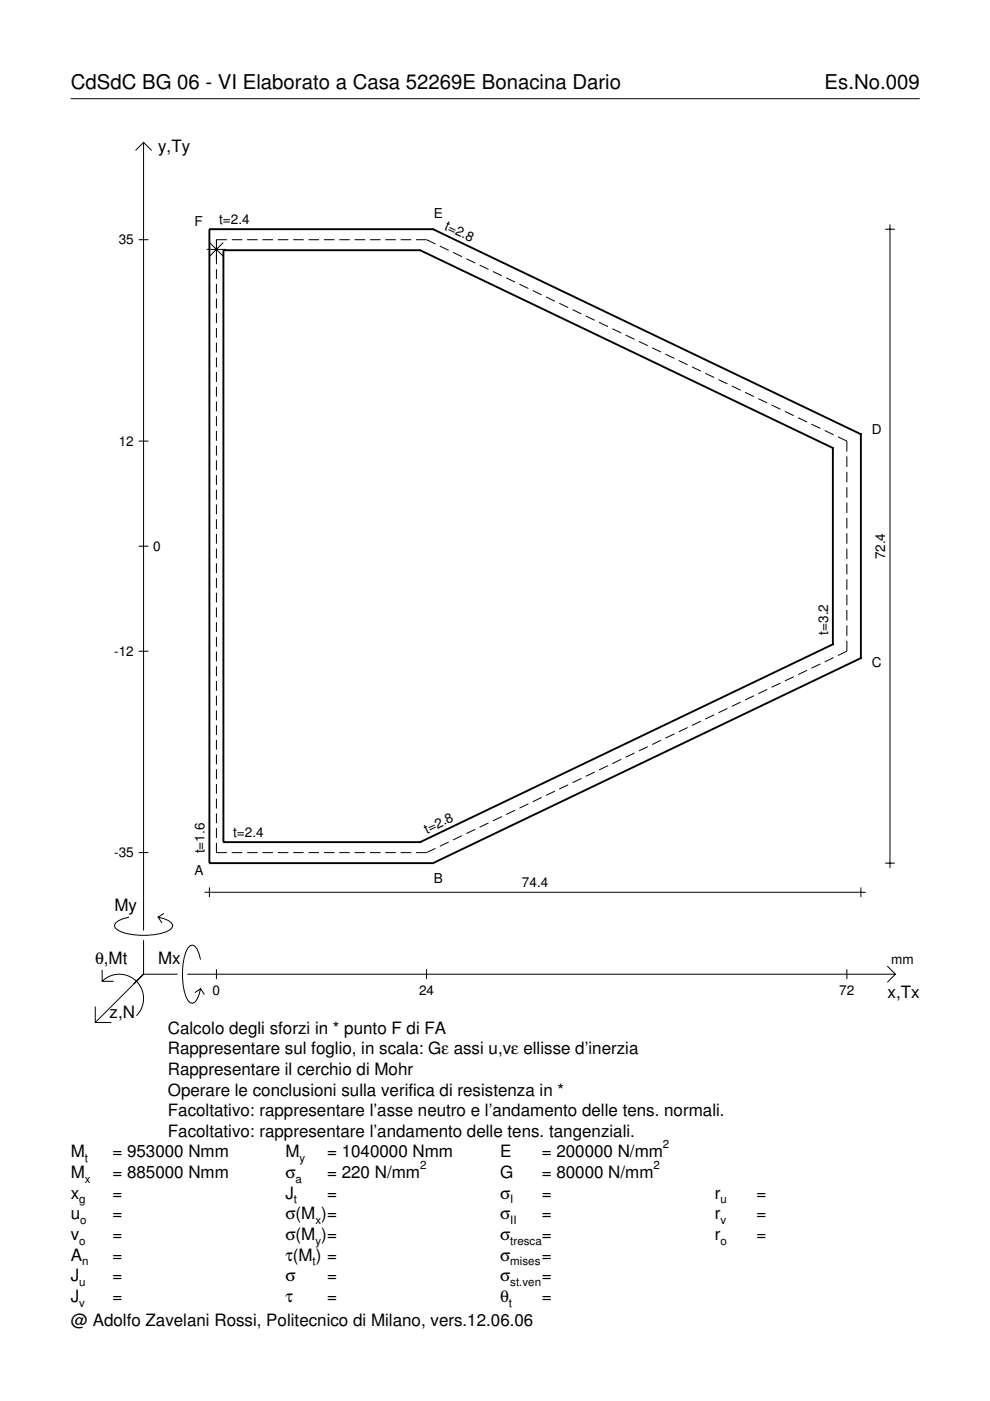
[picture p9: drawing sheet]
<svg xmlns="http://www.w3.org/2000/svg" width="210mm" height="297mm" viewBox="0 0 210 297" stroke-linecap="round" stroke-linejoin="round" font-family="sans-serif">
<g fill="none" stroke="#000" stroke-width=".21">
<path d="M15 20.9h180M28.7 31.9l1.7-1.7 1.8 1.7M30.4 30.2v167.1M29.4 50.8h2.1M43.8 52.9h4.1M44.4 51.4l2.9 2.9M45.9 57.1v2M47.3 51.4l-2.9 2.9M48.1 50.8h-2.2v5.2M49.1 50.8h2.3M52.4 50.8h2.2M55.7 50.8h2.2"/>
<path d="M58.9 50.8h2.2M62.2 50.8h2.2M65.4 50.8h2.2M68.7 50.8h2.2M71.9 50.8h2.3M75.2 50.8h2.2M78.4 50.8h2.3M81.7 50.8h2.2M85 50.8h2.2M88.2 50.8h2.2l1.9 .9M93.3 52.2l1.8 .9M96.1 53.5l1.9 .9"/>
<path d="M98.9 54.9l1.9 .9M101.7 56.2l1.9 .9M104.5 57.6l1.9 .9M107.3 58.9l1.9 .9M187.7 48.6h2M188.7 47.6v136.4M45.9 60.2v2.1M45.9 63.3v2.1M45.9 66.4v2.1M45.9 69.5v2.1M45.9 72.7v2M45.9 75.8v2.1"/>
<path d="M45.9 78.9v2.1M110.1 60.3l1.9 .9M112.9 61.6l1.9 .9M115.8 63l1.8 .9M118.6 64.3l1.9 .9M121.4 65.7l1.9 .9M124.2 67l1.9 .9M127 68.3l1.9 1M129.8 69.7l1.9 .9M132.6 71l1.9 .9M135.5 72.4l1.8 .9M138.3 73.7l1.9 .9"/>
<path d="M141.1 75.1l1.9 .9M143.9 76.4l1.9 .9M146.7 77.8l1.9 .9M149.5 79.1l1.9 .9M29.4 93.5h2.1M45.9 82v2.1M45.9 85.1v2.1M45.9 88.2v2.1M45.9 91.4v2.1M45.9 94.5v2.1M45.9 97.6v2.1M152.3 80.5l1.9 .9"/>
<path d="M155.2 81.8l1.8 .9M158 83.2l1.9 .9M160.8 84.5l1.9 .9M163.6 85.9l1.9 .9M166.4 87.2l1.9 .9M169.2 88.6l1.9 .9M172 89.9l1.9 .9M174.9 91.3l1.8 .9M177.7 92.6l1.9 .9v2.2M179.6 96.8v2.2M29.4 115.8h2.1M45.9 100.7v2.1"/>
<path d="M45.9 103.8v2.1M45.9 107v2M45.9 110.1v2.1M45.9 113.2v2.1M45.9 116.3v2.1M45.9 119.4v2.1M179.6 100v2.3M179.6 103.3v2.2M179.6 106.5v2.3M179.6 109.8v2.2M179.6 113.1v2.2M179.6 116.3v2.2"/>
<path d="M179.6 119.6v2.2M29.4 138.1h2.1M45.9 122.6v2M45.9 125.7v2.1M45.9 128.8v2.1M45.9 131.9v2.1M45.9 135v2.1M45.9 138.1v2.1M176.7 139.4l-1.8 .9M179.6 122.8v2.3M179.6 126.1v2.2M179.6 129.3v2.3"/>
<path d="M179.6 132.6v2.2M179.6 135.9v2.2l-1.9 .9M45.9 141.3v2.1M45.9 144.4v2.1M45.9 147.5v2.1M45.9 150.6v2.1M45.9 153.7v2.1M45.9 156.9v2M45.9 160v2.1M134.5 159.7l-1.9 .9M137.3 158.3l-1.8 .9M140.2 157l-1.9 .9"/>
<path d="M143 155.6l-1.9 .9M145.8 154.3l-1.9 .9M148.6 152.9l-1.9 .9M151.4 151.6l-1.9 .9M154.2 150.2l-1.9 .9M157 148.9l-1.8 .9M159.9 147.5l-1.9 .9M162.7 146.2l-1.9 .9M165.5 144.8l-1.9 .9M168.3 143.5l-1.9 .9M171.1 142.1l-1.9 .9M173.9 140.8l-1.9 .9"/>
<path d="M45.9 178.7v2.1h2.2M45.9 163.1v2.1M45.9 166.2v2.1M45.9 169.3v2.1M45.9 172.5v2M45.9 175.6v2.1M92.3 179.9l-1.9 .9h-2.2M95.1 178.5l-1.8 .9M98 177.2l-1.9 .9M100.8 175.8l-1.9 .9M103.6 174.5l-1.9 .9M106.4 173.1l-1.9 .9"/>
<path d="M109.2 171.8l-1.9 .9M112 170.4l-1.9 .9M114.8 169.1l-1.9 .9M117.6 167.7l-1.8 .9M120.5 166.4l-1.9 .9M123.3 165l-1.9 .9M126.1 163.7l-1.9 .9M128.9 162.3l-1.9 1M131.7 161l-1.9 .9M27.3 194.5a3.6 3.6 0 0 0-3 1.7l.1 .5a5.6 5.6 0 0 0 3.8 1.5 13.4 13.4 0 0 0 7.8-1l.5-.5 .1-.5a3.6 3.6 0 0 0-3.1-1.7l.8 1.2M29.4 180.8h2.1M30.4 199.3v7.3"/>
<path d="M34.7 193.7l-1.2 .8M43.4 189.2h140.2M44.4 188.2v2M49.1 180.8h2.3M52.4 180.8h2.2M55.7 180.8h2.2M58.9 180.8h2.2M62.2 180.8h2.2M65.4 180.8h2.2M68.7 180.8h2.2M71.9 180.8h2.3M75.2 180.8h2.2"/>
<path d="M78.4 180.8h2.3M81.7 180.8h2.2M85 180.8h2.2M182.5 188.2v2M187.7 183h2M20.2 213.4v3.4h3.4M21.7 208.1a5.1 5.1 0 0 1 7.2 0 5.1 5.1 0 0 1 0 7.2M21.7 205.6v2.5h2.4M30.4 206.6l-10.2 10.2M30.4 206.6h7.2M39.7 206.6h150.1M42.5 203.5a3.6 3.6 0 0 0-1.7-3.1l-.5 .1a5.7 5.7 0 0 0-1.5 3.8 13.3 13.3 0 0 0 1 7.8l.5 .5 .5 .1a3.6 3.6 0 0 0 1.7-3.1l-1.2 .9"/>
<path d="M42.5 209.6l.8 1.3M45.9 205.5v2.1M90.4 205.5v2.1M179.6 205.5v2.1M188.1 204.8l1.7 1.8-1.7 1.7"/>
</g>
<g fill="none" stroke="#000" stroke-width=".4">
<path d="M44.4 48.6h.1M44.4 48.6h47.4M44.4 48.6v134.4M47.4 53.1h.1M47.4 53.1h41.7M47.4 53.1v125.5M89.1 53.1h.1M89.1 53.1l87.5 41.9M91.8 48.6h.1M91.8 48.6l90.7 43.5M176.6 95h.1M176.6 95v41.6"/>
<path d="M182.5 92.1h.1M182.5 92.1v47.4M176.6 136.6h.1M176.6 136.6l-87.5 42M182.5 139.5h.1M182.5 139.5l-90.7 43.5M47.4 178.6h.1M47.4 178.6h41.7M89.1 178.6h.1M44.4 183h.1M44.4 183h47.4M91.8 183h.1"/>
</g>
<g font-size="4.3">
<text x="15" y="18.9">CdSdC BG 06 - VI Elaborato a Casa 52269E Bonacina Dario</text>
<text x="174.8" y="18.9">Es.No.009</text>
</g>
<g font-size="3.6">
<text x="33.5" y="32.3">y,Ty</text>
<text x="24.3" y="193.2">My</text>
<text x="20.1" y="204.5">θ,Mt</text>
<text x="33.5" y="204.5">Mx</text>
<text x="23.2" y="215.8">z,N</text>
<text x="188.2" y="211.7">x,Tx</text>
<text x="35.6" y="219.2">Calcolo degli sforzi in * punto F di FA</text>
<text x="35.6" y="227.9">Rappresentare il cerchio di Mohr</text>
<text x="35.6" y="223.5">Rappresentare sul foglio, in scala: Gε assi u,vε ellisse d’inerzia</text>
<text x="35.6" y="232.3">Operare le conclusioni sulla verifica di resistenza in *</text>
<text x="35.6" y="236.7">Facoltativo: rappresentare l’asse neutro e l’andamento delle tens. normali.</text>
<text x="15" y="245.4">M</text>
<text x="23.8" y="245.4">= 953000 Nmm</text>
<text x="35.6" y="241">Facoltativo: rappresentare l’andamento delle tens. tangenziali.</text>
<text x="60.5" y="245.4">M</text>
<text x="69.3" y="245.4">= 1040000 Nmm</text>
<text x="106" y="245.4">E</text>
<text x="114.9" y="245.4">= 200000 N/mm</text>
<text x="15" y="249.8">M</text>
<text x="23.8" y="249.8">= 885000 Nmm</text>
<text x="60.5" y="249.8">σ</text>
<text x="69.3" y="249.8">= 220 N/mm</text>
<text x="106" y="249.8">G</text>
<text x="114.9" y="249.8">= 80000 N/mm</text>
<text x="15" y="254.2">x</text>
<text x="23.8" y="254.2">=</text>
<text x="60.5" y="254.2">J</text>
<text x="69.3" y="254.2">=</text>
<text x="106" y="254.2">σ</text>
<text x="114.9" y="254.2">=</text>
<text x="151.5" y="254.2">r</text>
<text x="160.4" y="254.2">=</text>
<text x="15" y="258.5">u</text>
<text x="15" y="262.9">v</text>
<text x="23.8" y="258.5">=</text>
<text x="23.8" y="262.9">=</text>
<text x="60.5" y="262.9">σ(M )=</text>
<text x="60.5" y="258.5">σ(M )=</text>
<text x="106" y="258.5">σ</text>
<text x="106" y="262.9">σ</text>
<text x="114.9" y="258.5">=</text>
<text x="114.9" y="262.9">=</text>
<text x="151.5" y="258.5">r</text>
<text x="151.5" y="262.9">r</text>
<text x="160.4" y="258.5">=</text>
<text x="160.4" y="262.9">=</text>
<text x="15" y="267.3">A</text>
<text x="23.8" y="267.3">=</text>
<text x="60.5" y="267.3">τ(M ) =</text>
<text x="106" y="267.3">σ</text>
<text x="114.9" y="267.3">=</text>
<text x="15" y="271.7">J</text>
<text x="23.8" y="271.7">=</text>
<text x="60.5" y="271.7">σ</text>
<text x="69.3" y="271.7">=</text>
<text x="106" y="271.7">σ</text>
<text x="114.9" y="271.7">=</text>
<text x="15" y="281.2">@ Adolfo Zavelani Rossi, Politecnico di Milano, vers.12.06.06</text>
<text x="15" y="276">J</text>
<text x="23.8" y="276">=</text>
<text x="60.5" y="276">τ</text>
<text x="69.3" y="276">=</text>
<text x="106" y="276">θ</text>
<text x="114.9" y="276">=</text>
</g>
<g font-size="2.9">
<text x="41.3" y="47.8">F</text>
<text x="46.5" y="47.6">t=2.4</text>
<text x="92" y="46.2">E</text>
<text x="25.2" y="51.8">35</text>
<text x="94.1" y="48.6" transform="rotate(26 94.1 48.6)">t=2.8</text>
<text x="25.2" y="94.5">12</text>
<text x="184.8" y="91.9">D</text>
<text x="32.5" y="116.8">0</text>
<text x="187.7" y="118.6" transform="rotate(-90 187.7 118.6)">72.4</text>
<text x="175.6" y="134.6" transform="rotate(-90 175.6 134.6)">t=3.2</text>
<text x="24.2" y="139.1">-12</text>
<text x="184.8" y="141.5">C</text>
<text x="49.4" y="177.5">t=2.4</text>
<text x="90.5" y="176.7" transform="rotate(-26 90.5 176.7)">t=2.8</text>
<text x="24.2" y="181.8">-35</text>
<text x="41.3" y="185.6">A</text>
<text x="43.4" y="180.9" transform="rotate(-90 43.4 180.9)">t=1.6</text>
<text x="92" y="187.2">B</text>
<text x="110.7" y="188.2">74.4</text>
<text x="189" y="204.5">mm</text>
<text x="45.1" y="210.9">0</text>
<text x="88.8" y="210.9">24</text>
<text x="178" y="210.9">72</text>
</g>
<g font-size="2.4">
<text x="140.6" y="243.4">2</text>
<text x="18" y="246.4">t</text>
<text x="18" y="250.8">x</text>
<text x="62.7" y="250.8">a</text>
<text x="63.5" y="246.4">y</text>
<text x="89.1" y="247.8">2</text>
<text x="138.6" y="247.8">2</text>
<text x="16.8" y="255.2">g</text>
<text x="62.3" y="255.2">t</text>
<text x="108.2" y="255.2">I</text>
<text x="152.7" y="255.2">u</text>
<text x="16.8" y="263.9">o</text>
<text x="17" y="259.5">o</text>
<text x="66.9" y="259.5">x</text>
<text x="66.9" y="263.9">y</text>
<text x="108.2" y="259.5">II</text>
<text x="108.2" y="263.9">tresca</text>
<text x="152.7" y="259.5">v</text>
<text x="152.7" y="263.9">o</text>
<text x="17.4" y="268.3">n</text>
<text x="66.3" y="268.3">t</text>
<text x="108.2" y="268.3">mises</text>
<text x="16.8" y="272.7">u</text>
<text x="108.2" y="272.7">st.ven</text>
<text x="16.8" y="277">v</text>
<text x="107.9" y="277">t</text>
</g>
</svg>
